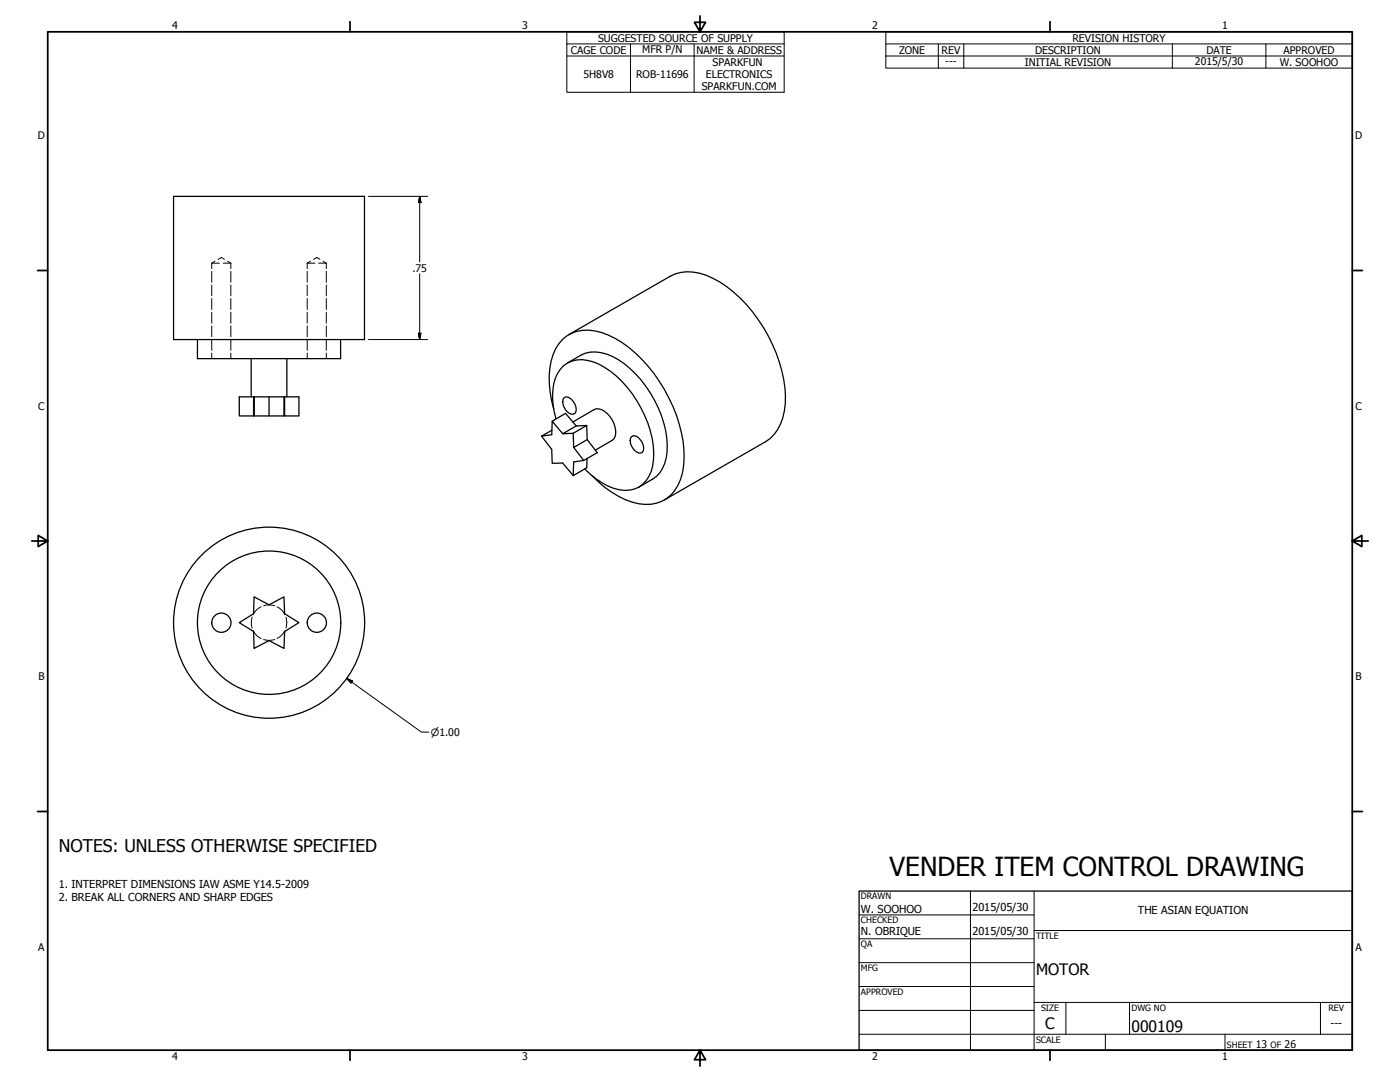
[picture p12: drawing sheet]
<svg xmlns="http://www.w3.org/2000/svg" width="559mm" height="432mm" viewBox="0 0 559 432" stroke-linecap="round" stroke-linejoin="round" font-family="sans-serif">
<!-- layer: Visible (ANSI) -->
<g fill="none" stroke="#000" stroke-width=".51">
<path d="M69.3 78.4h76.2v57.1h-76.2zM78.8 135.5v7.6h57.2v-7.6M227.1 133.5l40.4-23.3a17.5 17.5 0 0 1 17 .9 56 56 0 0 1 25.3 29.8 41.3 41.3 0 0 1 2.6 25.9 16.1 16.1 0 0 1-6.8 9.5l-40.4 23.2M100.3 143.1v15.3M101.2 158.4v7.6l.2-7.6M107.4 158.4v7.6h5.9v-7.6M113.6 158.4v7.6h5.7v-7.6h-23.8v7.6h5.7M114.5 143.1v15.3M225.1 158.8a2.22 2.22 0 0 1 3 .6 4.6 4.6 0 0 1 1.4 5.6 3.3 3.3 0 0 1-4.4-2.6 3.5 3.5 0 0 1 0-3.6zM226.5 144.8l5.4-3.1a14.5 14.5 0 0 1 14.9 1.8 45 45 0 0 1 19.5 34 15.8 15.8 0 0 1-4.4 12.7l-6.9 4.2M101.4 166h6M113.3 166h.3"/>
<path d="M216.2 174.1l4 5.2 .2 5.6 4.2-.1 4.2 5M220.3 171.7l-4.1 2.4 4-.6 .2-5.4 5.3-3.1 4.3 5 4.2-.2 .2 5.7 4 5.2-5.4 3.1-4-5.2 5.4-3.1M220.4 168.1l4.2 5M221 163.3a33.3 33.3 0 0 1 .7-24 13.9 13.9 0 0 1 15.9-7.2 39.2 39.2 0 0 1 21.1 14.1 58.9 58.9 0 0 1 14.3 36.6 19.8 19.8 0 0 1-6.8 16.1 16.3 16.3 0 0 1-16.5 .6 41.9 41.9 0 0 1-13.4-9.7M221.9 167.2a25.3 25.3 0 0 1 .6-18.1 11 11 0 0 1 14.2-4.7 39.5 39.5 0 0 1 20.6 21.4 32.3 32.3 0 0 1 2.7 22.2 10.9 10.9 0 0 1-15.1 6.9 31 31 0 0 1-11.5-7.8M228.7 168.4l8.5-5a5.5 5.5 0 0 1 6.3 2.8 9.5 9.5 0 0 1 2 8.1l-1.2 1.5-6.7 3.8M228.8 172.9l.2 5.7M234.2 169.8l-5.4 3.1-4.2 .2 5.4-3.1M252 174.3a2.51 2.51 0 0 1 3.8 1.5 4.2 4.2 0 0 1 .6 4.7 2.14 2.14 0 0 1-3-.7 4.6 4.6 0 0 1-1.4-5.5zM234.3 183l-.1 3.7-5.4 3.1 .2-5.5 4-.5M101.4 238.2l6 3.2 5.9-3.2 .3 6.7 5.7 3.6-5.7 3.5-.3 6.8-5.9-3.1-6 3.1-.2-6.8-5.7-3.5 5.7-3.6z"/>
<circle cx="88.4" cy="248.5" r="3.8"/>
<circle cx="107.4" cy="248.5" r="38.1"/>
<circle cx="107.4" cy="248.5" r="28.6"/>
<circle cx="126.5" cy="248.5" r="3.8"/>
</g>
<!-- layer: Hidden (ANSI) -->
<g fill="none" stroke="#000" stroke-width=".4">
<path d="M84.5 105h3.1M84.5 105v2.2M84.5 108.3v4.3M84.5 113.7v4.3M84.5 119.1v4.4M85.8 104.3l-1.3 .7M87.1 103.5l1.2-.8 1.3 .8M89.1 105h3M90.9 104.3l1.2 .7M92.1 105v2.2M92.1 108.3v4.3M92.1 113.7v4.3"/>
<path d="M92.1 119.1v4.4M122.6 105h3.1M122.6 105v2.2M122.6 108.3v4.3M122.6 113.7v4.3M122.6 119.1v4.4M123.9 104.3l-1.3 .7M125.2 103.5l1.2-.8 1.3 .8M127.2 105h3M129 104.3l1.2 .7M130.2 105v2.2M130.2 108.3v4.3"/>
<path d="M130.2 113.7v4.3M130.2 119.1v4.4M84.5 124.6v4.4M84.5 130v4.4M84.5 135.5v4.3M92.1 124.6v4.4M92.1 130v4.4M92.1 135.5v4.3M122.6 124.6v4.4M122.6 130v4.4M122.6 135.5v4.3M130.2 124.6v4.4"/>
<path d="M130.2 130v4.4M130.2 135.5v4.3M84.5 140.9v2.2M92.1 140.9v2.2M122.6 140.9v2.2M130.2 140.9v2.2M100.6 246.3l-.3 1.3 .3 3.1M101.1 251.7a5.7 5.7 0 0 0 3.1 3.1M104.2 242.2a5.7 5.7 0 0 0-3.1 3M105.2 241.7a6.3 6.3 0 0 1 4.4 0M105.2 255.2a6.3 6.3 0 0 0 4.4 0M110.6 242.2l2.2 1.7 .9 1.3"/>
<path d="M113.7 251.7l-.9 1.3-2.2 1.8M114.1 246.3a6.3 6.3 0 0 1 0 4.3"/>
</g>
<!-- layer: Border (ANSI) -->
<g fill="none" stroke="#000" stroke-width=".7">
<path d="M19 12.7h520.8v406.4h-520.8zM139.7 8.6v4.1M279.4 6.3v6.4l-2.2-3.8h4.4l-2.2 3.8M419.1 8.6v4.1M15 107.9h4M539.8 107.9h4M12.7 215.9h6.3l-3.8-2.2v4.4l3.8-2.2M539.8 215.9l3.8 2.2v-4.4l-3.8 2.2h6.3M15 323.8h4M539.8 323.8h4M139.7 419.1v4.1M279.4 419.1l2.2 3.8h-4.4l2.2-3.8v6.3"/>
<path d="M419.1 419.1v4.1"/>
</g>
<!-- layer: Title (ANSI) -->
<g fill="none" stroke="#000" stroke-width=".4">
<path d="M387.3 355.6v63.5M412.7 355.6v63.5M342.9 365.1h69.8M342.9 374.6h69.8M412.7 371.3h127.1M342.9 384.2h69.8M342.9 393.7h69.8M342.9 412.7h196.9M342.9 403.2h69.8M412.7 400h127.1M425.4 400v12.7M441.2 412.7v6.4"/>
<path d="M450.8 400v12.7M488.9 412.7v6.4M527 400v12.7"/>
</g>
<path d="M342.9 355.6h196.9v63.5h-196.9z" fill="none" stroke="#000" stroke-width=".51"/>
<!-- layer: Symbol (ANSI) -->
<g fill="none" stroke="#000" stroke-width=".4">
<path d="M226.3 17.5v-4.8h86.7v4.8M251.7 17.5v19.3M277.1 17.5v19.3M313 17.5h-86.7v4.9M313 17.5v19.3h-86.7v-14.4M353.6 17.5v-4.8h186.2v4.8M374.5 17.5v9.7M384.7 17.5v9.7M467.9 17.5v9.7M505.3 17.5v9.7M539.8 17.5h-186.2v4.9M539.8 17.5v9.7h-186.2v-4.8"/>
<path d="M226.3 22.4h86.7M353.6 22.4h186.2"/>
</g>
<!-- layer: Dimension (ANSI) -->
<path d="M147.1 78.4h23.6M167.5 78.4l.5 2.4h-1zM167.5 78.4v26.1M167.5 109.3v26.2M147.1 135.5h23.6M167 133h1l-.5 2.5zM138.3 270.7l2.4 1.1-.6 .8zM138.3 270.7l29.9 21.5h3" fill="none" stroke="#000" stroke-width=".4"/>
<path d="M167.5 78.4l.5 2.4zM167.5 78.4l.5 2.4h-1zM167 133l.5 2.5zM167 133h1l-.5 2.5zM138.3 270.7l2.4 1.1zM138.3 270.7l2.4 1.1-.6 .8z" fill="#000" stroke="#000" stroke-width=".4"/>
<text font-size="10.5" x="355" y="349.4">VENDER ITEM CONTROL DRAWING</text>
<text font-size="7" x="23.5" y="340">NOTES: UNLESS OTHERWISE SPECIFIED</text>
<g font-size="6.3">
<text x="413.5" y="389.1">MOTOR</text>
<text x="417.2" y="410.6">C</text>
<text x="451.6" y="411.9">000109</text>
</g>
<g font-size="4.4">
<text x="23.5" y="354.4">1. INTERPRET DIMENSIONS IAW ASME Y14.5-2009</text>
<text x="23.5" y="359.6">2. BREAK ALL CORNERS AND SHARP EDGES</text>
<text x="343.7" y="364.3">W. SOOHOO</text>
<text x="388.1" y="363.7">2015/05/30</text>
<text x="454.2" y="364.7">THE ASIAN EQUATION</text>
<text x="343.7" y="373.1">N. OBRIQUE</text>
<text x="388.1" y="373.2">2015/05/30</text>
<text x="531.1" y="409.7">---</text>
</g>
<g font-size="4.2">
<text x="68.7" y="11.7">4</text>
<text x="208.4" y="11.7">3</text>
<text x="348.1" y="11.7">2</text>
<text x="487.8" y="11.7">1</text>
<text x="238.7" y="16.6">SUGGESTED SOURCE OF SUPPLY</text>
<text x="428.1" y="16.6">REVISION HISTORY</text>
<text x="227.9" y="21.5">CAGE CODE</text>
<text x="256.3" y="21.2">MFR P/N</text>
<text x="277.9" y="21.5">NAME &amp; ADDRESS</text>
<text x="358.8" y="21.5">ZONE</text>
<text x="375.9" y="21.5">REV</text>
<text x="413.1" y="21.5">DESCRIPTION</text>
<text x="481.5" y="21.5">DATE</text>
<text x="512.3" y="21.5">APPROVED</text>
<text x="284.4" y="26.3">SPARKFUN</text>
<text x="377.3" y="26.1">---</text>
<text x="409" y="26.3">INITIAL REVISION</text>
<text x="476.9" y="26">2015/5/30</text>
<text x="510.8" y="26.3">W. SOOHOO</text>
<text x="232.9" y="31.1">5H8V8</text>
<text x="253.9" y="31.1">ROB-11696</text>
<text x="280.1" y="35.9">SPARKFUN.COM</text>
<text x="281.7" y="31.1">ELECTRONICS</text>
<text x="15.1" y="55.5">D</text>
<text x="540.9" y="55.5">D</text>
<text x="164.6" y="108.4">.75</text>
<text x="15.2" y="163.4">C</text>
<text x="541" y="163.4">C</text>
<text x="15.3" y="271.4">B</text>
<text x="541.1" y="271.4">B</text>
<text x="15.2" y="379.3">A</text>
<text x="541" y="379.3">A</text>
<text x="501.3" y="418.3">13</text>
<text x="512.8" y="418.3">26</text>
<text x="68.7" y="423.2">4</text>
<text x="208.4" y="423.2">3</text>
<text x="348.1" y="423.2">2</text>
<text x="487.8" y="423.2">1</text>
</g>
<text font-size="4" x="172" y="293.6">⌀1.00</text>
<g font-size="3.5">
<text x="343.7" y="358.9">DRAWN</text>
<text x="343.7" y="368.5">CHECKED</text>
<text x="413.5" y="374.6">TITLE</text>
<text x="343.7" y="378">QA</text>
<text x="343.7" y="387.5">MFG</text>
<text x="343.7" y="397.1">APPROVED</text>
<text x="415.5" y="403.4">SIZE</text>
<text x="451.6" y="403.4">DWG NO</text>
<text x="530.3" y="403.4">REV</text>
<text x="413.5" y="416.1">SCALE</text>
<text x="489.7" y="418.3">SHEET</text>
<text x="507.2" y="418.3">OF</text>
</g>
</svg>
